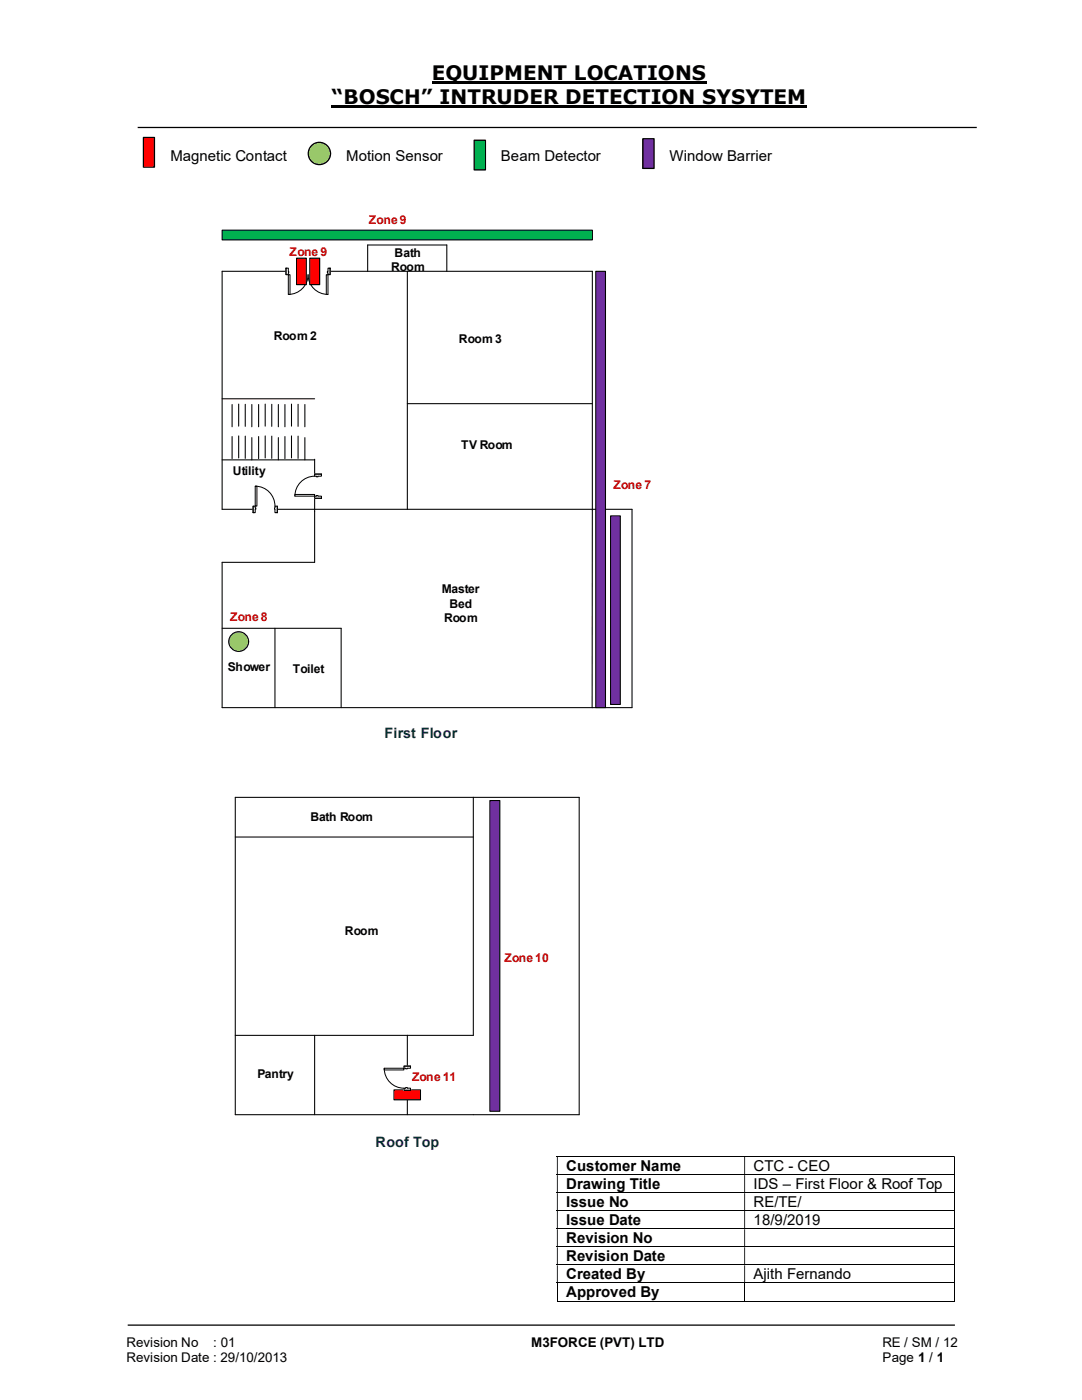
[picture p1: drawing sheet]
<svg xmlns="http://www.w3.org/2000/svg" width="216mm" height="279mm" viewBox="0 0 216 279" stroke-linecap="round" stroke-linejoin="round" font-family="sans-serif">
<path d="M86.1 16.5h54.9M66.2 21.3h94.8" fill="none" stroke="#000" stroke-width=".42"/>
<path d="M27.5 25.4h167.4M25.5 264.5h165" fill="none" stroke="#000" stroke-width=".25"/>
<g fill="none" stroke="#000" stroke-width=".2">
<path d="M111.1 230.8h79.3M111.1 234.4h79.3M111.1 238h79.3M190.5 230.9v3.5M190.5 234.5v3.5M190.5 238.1v3.5M111.1 241.6h79.3M111.1 245.2h79.3M111.1 248.8h79.3M111.1 252.5h79.3M111.1 256h79.3M111.1 259.7h37.4"/>
<path d="M111.2 256.1v3.7M148.6 256.1v3.7M148.7 259.7h41.7M190.5 241.7v3.5M190.5 245.3v3.5M190.5 248.9v3.5M190.5 252.5v3.4M190.5 256.1v3.7"/>
</g>
<g fill="#000">
<path d="M190.4 230.7h.1v.2h-.1zM111.1 230.9h.2v3.5h-.2zM148.5 230.9h.2v3.5h-.2z" fill-rule="evenodd"/>
<path d="M190.4 234.4h.1v.1h-.1zM111.1 234.5h.2v3.5h-.2zM148.5 234.5h.2v3.5h-.2z" fill-rule="evenodd"/>
<path d="M190.4 238h.1v.1h-.1zM111.1 238.1h.2v3.5h-.2zM148.5 238.1h.2v3.5h-.2z" fill-rule="evenodd"/>
<path d="M190.4 241.6h.1v.1h-.1zM111.1 241.7h.2v3.5h-.2zM148.5 241.7h.2v3.5h-.2z" fill-rule="evenodd"/>
<path d="M190.4 245.2h.1v.1h-.1zM111.1 245.3h.2v3.5h-.2zM148.5 245.3h.2v3.5h-.2z" fill-rule="evenodd"/>
<path d="M190.4 248.8h.1v.1h-.1zM111.1 248.9h.2v3.5h-.2zM148.5 248.9h.2v3.5h-.2z" fill-rule="evenodd"/>
<path d="M190.4 252.4h.1v.1h-.1zM111.1 252.5h.2v3.4h-.2zM148.5 252.5h.2v3.4h-.2z" fill-rule="evenodd"/>
</g>
<path d="M190.4 255.9h.1v.2h-.1zM190.4 259.6h.1v.2h-.1z" fill="#000"/>
<g fill="none" stroke="#000" stroke-width=".21">
<path d="M44.3 54.1h73.9M81.3 54.1v47.5M89.2 48.9h-15.8v5.2M44.3 79.6h18.5M44.3 91.8h18.5M51.6 80.7v4.5M62.8 91.7v10.4M81.3 80.6h36.9M44.3 112.2h18.5M44.3 101.6h81.8v39.6h-81.8M118.2 101.8v39.4M44.3 125.4h23.8v15.8"/>
<path d="M54.9 125.4v15.8"/>
</g>
<path d="M44.3 45.9h73.9v2h-73.9z" fill-rule="evenodd" fill="#00b050"/>
<path d="M44.3 45.9h73.9v2h-73.9z" fill="none" stroke="#000" stroke-width=".21"/>
<path d="M97.7 159.8h2v62h-2z" fill="#7030a0"/>
<path d="M97.7 159.8h2v62h-2z" fill="none" stroke="#000" stroke-width=".21"/>
<path d="M118.9 54.1h1.9v87.1h-1.9z" fill="#7030a0"/>
<g fill="none" stroke="#000" stroke-width=".21">
<path d="M44.3 54.1v47.5M89.2 48.9v5.2M118.9 54.1h1.9v87.1h-1.9zM46.3 80.7v4.5M46.3 87.1v4.4M47.6 80.6v4.4M47.6 87v4.4M48.9 80.7v4.4M48.9 87v4.5M50.2 80.7v4.5M50.2 87.3v4.5M51.6 87.1v4.4"/>
<path d="M52.9 80.6v4.4M52.9 87v4.4M54.2 80.7v4.4M54.2 87v4.5M55.5 80.7v4.5M55.5 87.3v4.5M56.9 80.7v4.5M56.9 87.1v4.4M58.2 80.6v4.4M58.2 87v4.4M59.5 80.7v4.4M59.5 87v4.5"/>
<path d="M60.8 80.7v4.5M60.8 87.3v4.5M44.3 112.2v29M62.8 102.1v10.1"/>
</g>
<path d="M62.7 94.6h1.5v4.8h-1.5z" fill-rule="evenodd" fill="#fff"/>
<path d="M62.7 94.6h1.5v4.8h-1.5z" fill="none" stroke="#fff" stroke-width=".2"/>
<path d="M62.8 99h1.3v.4h-1.3zM62.8 94.6v.4h1.3v-.4z" fill-rule="evenodd" fill="#fff"/>
<path d="M63.1 99h-.3v.4h1.3v-.4h-.6M63.1 95h-.3v-.4h1.3v.4h-.6" fill="none" stroke="#000" stroke-width=".2"/>
<path d="M63.1 98.9h.4v.1h-.4zM63.1 95v.2h.4v-.2z" fill-rule="evenodd" fill="#fff"/>
<path d="M62.8 95a4 4 0 0 0-4 4M62.8 99.4h1.3M62.8 94.6h1.3M63.1 99v-.1h.4v.1M63.1 95v.2h.4v-.2" fill="none" stroke="#000" stroke-width=".2"/>
<path d="M58.8 98.7h4v.3h-4z" fill="#fff"/>
<path d="M58.8 98.7h4v.3h-4z" fill="none" stroke="#000" stroke-width=".2"/>
<path d="M118.2 54.1v47.7" fill="none" stroke="#000" stroke-width=".21"/>
<path d="M50.5 101h4.8v1.4h-4.8z" fill="#fff"/>
<path d="M50.5 101h4.8v1.4h-4.8z" fill="none" stroke="#fff" stroke-width=".2"/>
<path d="M50.5 101h.4v1.3h-.4zM54.9 101v1.3h.4v-1.3z" fill-rule="evenodd" fill="#fff"/>
<path d="M50.9 101.3v-.3h-.4v1.3h.4v-.7M54.9 101.3v-.3h.4v1.3h-.4v-.7" fill="none" stroke="#000" stroke-width=".2"/>
<path d="M50.9 101.3h.2v.3h-.2zM54.8 101.3l.1 .3z" fill-rule="evenodd" fill="#fff"/>
<path d="M50.9 97a3.9 3.9 0 0 1 4 4M50.5 101v1.3M50.9 101.3h.2v.3h-.2M54.9 101.3v.3M55.3 101v1.3" fill="none" stroke="#000" stroke-width=".2"/>
<path d="M50.9 97h.4v4h-.4z" fill-rule="evenodd" fill="#fff"/>
<path d="M50.9 97h.4v4h-.4z" fill="none" stroke="#000" stroke-width=".2"/>
<path d="M121.8 103h2v37.6h-2z" fill="#7030a0"/>
<path d="M121.8 103h2v37.6h-2z" fill="none" stroke="#000" stroke-width=".21"/>
<path d="M57.1 53.5h8.8v1.4h-8.8z" fill="#fff"/>
<path d="M57.1 53.5h8.8v1.4h-8.8z" fill="none" stroke="#fff" stroke-width=".2"/>
<path d="M57.1 53.5v1.3h.4v-1.3zM65.4 53.5h.5v1.3h-.5z" fill-rule="evenodd" fill="#fff"/>
<path d="M57.5 54.1v-.6h-.4v1.3h.4v-.3M65.4 54.1v-.6h.5v1.3h-.5v-.3" fill="none" stroke="#000" stroke-width=".2"/>
<path d="M57.5 54.1l.1 .4zM65.3 54.1h.1v.4h-.1z" fill-rule="evenodd" fill="#fff"/>
<path d="M57.1 53.5v1.3M57.5 58.8a3.9 3.9 0 0 0 4-4 3.9 3.9 0 0 0 3.9 4M57.5 54.1v.4M65.4 54.1h-.1v.4h.1M65.9 53.5v1.3" fill="none" stroke="#000" stroke-width=".2"/>
<path d="M65.1 54.8h.3v4h-.3z" fill-rule="evenodd" fill="#fff"/>
<path d="M65.1 54.8h.3v4h-.3z" fill="none" stroke="#000" stroke-width=".2"/>
<path d="M57.5 54.8h.4v4h-.4z" fill-rule="evenodd" fill="#fff"/>
<path d="M57.5 54.8h.4v4h-.4z" fill="none" stroke="#000" stroke-width=".2"/>
<path d="M59.2 51.5h1.9v5.3h-1.9z" fill="#f00"/>
<path d="M59.2 51.5h1.9v5.3h-1.9z" fill="none" stroke="#000" stroke-width=".21"/>
<path d="M61.8 51.5h2v5.3h-2z" fill="#f00"/>
<path d="M61.8 51.5h2v5.3h-2z" fill="none" stroke="#000" stroke-width=".21"/>
<circle cx="47.6" cy="128" r="1.98" fill="#92d050"/>
<g fill="none" stroke="#000" stroke-width=".21">
<path d="M46.9 159.1h68.7v63.4h-68.7zM94.4 159.1v47.5h-47.5M46.9 167h47.5M62.8 206.6v15.9M81.3 206.6v15.9"/>
<circle cx="47.6" cy="128" r="1.98"/>
</g>
<path d="M78.6 217.5h5.3v2h-5.3z" fill-rule="evenodd" fill="#f00"/>
<path d="M78.6 217.5h5.3v2h-5.3z" fill="none" stroke="#000" stroke-width=".21"/>
<path d="M80.6 212.8h1.4v4.8h-1.4z" fill-rule="evenodd" fill="#fff"/>
<path d="M80.6 212.8h1.4v4.8h-1.4z" fill="none" stroke="#fff" stroke-width=".2"/>
<path d="M80.6 212.8v.4h1.3v-.4zM80.6 217.2h1.3v.4h-1.3z" fill-rule="evenodd" fill="#fff"/>
<path d="M80.9 213.2h-.3v-.4h1.3v.4h-.6M80.9 217.2h-.3v.4h1.3v-.4h-.6" fill="none" stroke="#000" stroke-width=".2"/>
<path d="M80.9 213.2v.1h.4v-.1zM80.9 217h.4v.2h-.4z" fill-rule="evenodd" fill="#fff"/>
<path d="M76.7 213.2a3.9 3.9 0 0 0 3.9 4M80.6 212.8h1.3M80.6 217.6h1.3M80.9 213.2v.1h.4v-.1M80.9 217.2v-.2h.4v.2" fill="none" stroke="#000" stroke-width=".2"/>
<path d="M76.7 213.2h3.9v.3h-3.9z" fill="#fff"/>
<path d="M76.7 213.2h3.9v.3h-3.9z" fill="none" stroke="#000" stroke-width=".2"/>
<path d="M28.6 27.4h2.2v6h-2.2z" fill="#f00"/>
<path d="M28.6 27.4h2.2v6h-2.2z" fill="none" stroke="#000" stroke-width=".25"/>
<circle cx="63.7" cy="30.6" r="2.23" fill="#92d050"/>
<circle cx="63.7" cy="30.6" r="2.23" fill="none" stroke="#000" stroke-width=".25"/>
<path d="M94.6 28h2.3v5.9h-2.3z" fill="#00b050"/>
<path d="M94.6 28h2.3v5.9h-2.3z" fill="none" stroke="#000" stroke-width=".25"/>
<path d="M128.3 27.7h2.2v5.9h-2.2z" fill="#7030a0"/>
<path d="M128.3 27.7h2.2v5.9h-2.2z" fill="none" stroke="#000" stroke-width=".25"/>
<g font-size="4">
<text x="86.1" y="16">EQUIPMENT LOCATIONS</text>
<text x="66.2" y="20.8">“BOSCH” INTRUDER DETECTION SYSYTEM</text>
</g>
<g font-size="3">
<text x="34" y="32.1">Magnetic Contact</text>
<text x="69.1" y="32.1">Motion Sensor</text>
<text x="100" y="32.1">Beam Detector</text>
<text x="133.6" y="32.1">Window Barrier</text>
<text x="113" y="233.7">Customer Name</text>
<text x="150.4" y="233.7">CTC - CEO</text>
<text x="113" y="237.3">Drawing Title</text>
<text x="150.4" y="237.3">IDS – First Floor &amp; Roof Top</text>
<text x="113" y="240.9">Issue No</text>
<text x="113" y="244.5">Issue Date</text>
<text x="150.4" y="240.9">RE/TE/</text>
<text x="150.4" y="244.5">18/9/2019</text>
<text x="113" y="248.1">Revision No</text>
<text x="113" y="251.7">Revision Date</text>
<text x="113" y="255.3">Created By</text>
<text x="150.4" y="255.3">Ajith Fernando</text>
<text x="113" y="258.9">Approved By</text>
</g>
<g font-size="2.9" fill="#002060">
<text x="76.8" y="147.2">First Floor</text>
<text x="74.9" y="229">Roof Top</text>
</g>
<g font-size="2.7">
<text x="25.2" y="268.8">Revision No</text>
<text x="42.6" y="268.8">: 01</text>
<text x="106" y="268.8">M3FORCE (PVT) LTD</text>
<text x="176.1" y="268.8">RE / SM / 12</text>
<text x="25.2" y="271.8">Revision Date : 29/10/2013</text>
<text x="176.1" y="271.8">Page 1 / 1</text>
</g>
<g font-size="2.4" fill="#c00000">
<text x="73.6" y="44.7">Zone 9</text>
<text x="57.8" y="51">Zone 9</text>
<text x="122.4" y="97.5">Zone 7</text>
<text x="45.9" y="123.9">Zone 8</text>
<text x="100.7" y="191.9">Zone 10</text>
<text x="82.2" y="215.6">Zone 11</text>
</g>
<g font-size="2.4">
<text x="78.7" y="51.2">Bath</text>
<text x="78" y="54">Room</text>
<text x="54.7" y="67.9">Room 2</text>
<text x="91.6" y="68.5">Room 3</text>
<text x="92" y="89.6">TV Room</text>
<text x="46.4" y="94.8">Utility</text>
<text x="88.1" y="118.4">Master</text>
<text x="88.6" y="124">Room</text>
<text x="89.7" y="121.2">Bed</text>
<text x="45.5" y="133.8">Shower</text>
<text x="58.5" y="134.4">Toilet</text>
<text x="61.9" y="163.9">Bath Room</text>
<text x="68.8" y="186.6">Room</text>
<text x="51.4" y="215.1">Pantry</text>
</g>
</svg>
